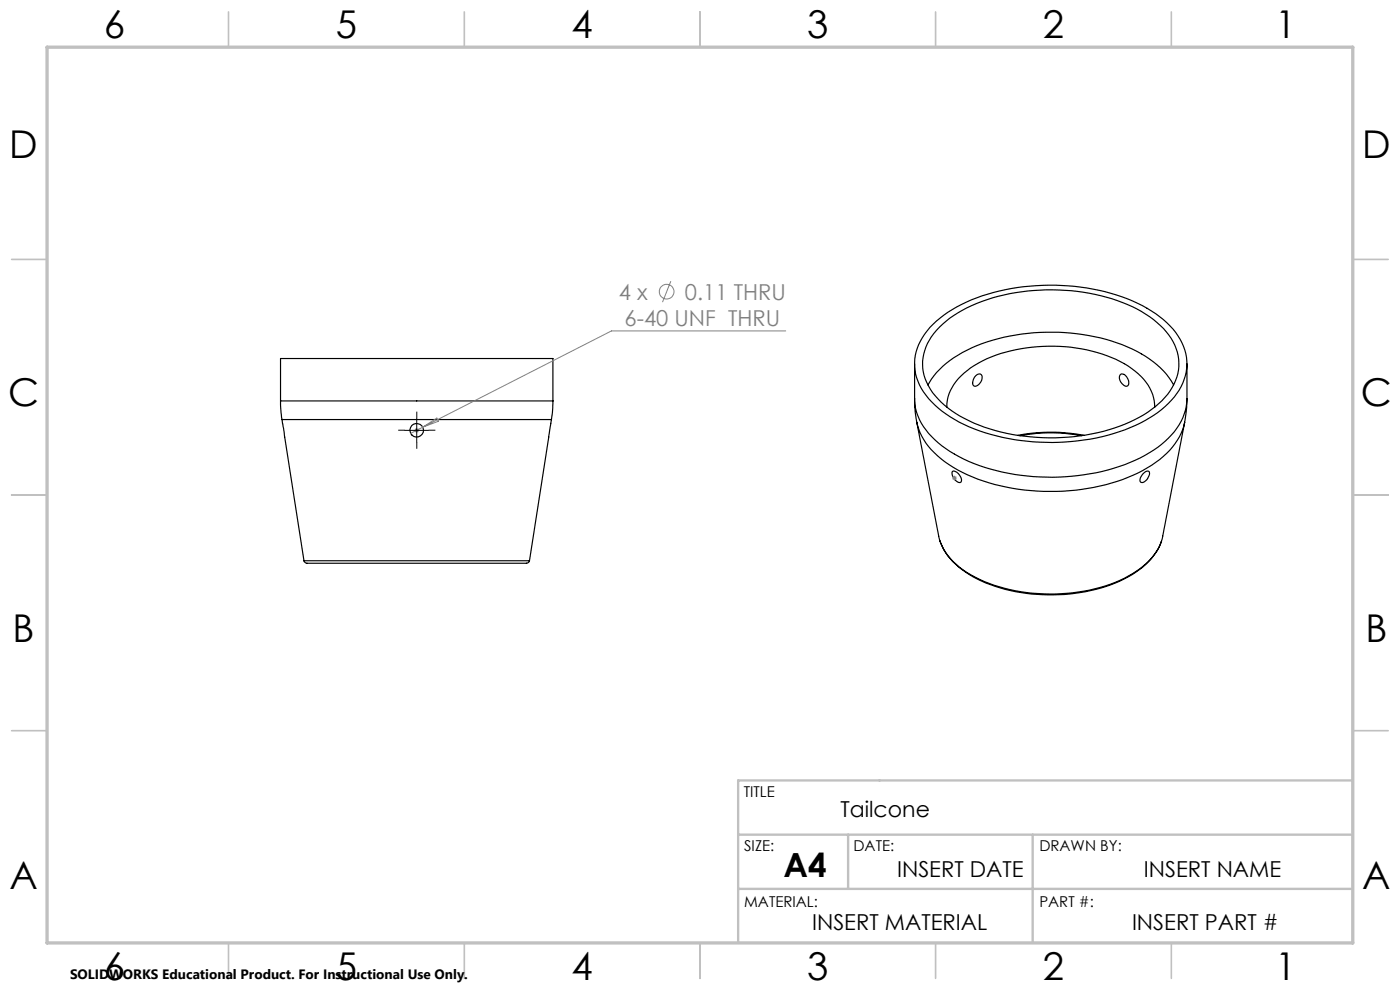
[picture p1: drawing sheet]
<svg xmlns="http://www.w3.org/2000/svg" width="297mm" height="210mm" viewBox="0 0 297 210" stroke-linecap="round" stroke-linejoin="round" font-family="sans-serif">
<g fill="none" stroke="#000" stroke-width=".25">
<path d="M194 77.2v7.4M197.3 69.5a30 30 0 0 1 16-8.1 45.8 45.8 0 0 1 29.1 3.4 18.1 18.1 0 0 1 8.7 8.7 10.6 10.6 0 0 1-2.6 11.4 27.7 27.7 0 0 1-13.4 7.4 46.3 46.3 0 0 1-31.7-2.8 17.6 17.6 0 0 1-8.9-9.4 10.8 10.8 0 0 1 2.8-10.6zM199.3 69.4a28.5 28.5 0 0 1 14.9-7.1 43.2 43.2 0 0 1 27 3.2 17.8 17.8 0 0 1 8 7.7 9.9 9.9 0 0 1-2.1 11.1 26.8 26.8 0 0 1-14.2 7.5 43.9 43.9 0 0 1-27.3-2.5 17.2 17.2 0 0 1-9.3-8.9 10.3 10.3 0 0 1 3-11zM207 79.7a.85 .85 0 0 1 1.2-.2 1.87 1.87 0 0 1-1.4 2.4 1.22 1.22 0 0 1-.1-1.8zM237.6 79.5a1.11 1.11 0 0 1 1.7 .9 1.16 1.16 0 0 1-.3 1.5 1.84 1.84 0 0 1-1.4-2.4zM251.8 77.2v7.4a12.7 12.7 0 0 1-5.4 9.7 35.5 35.5 0 0 1-19.1 6.7 44.1 44.1 0 0 1-23.9-4.1 17.4 17.4 0 0 1-8.9-9.4l-.4-1.6-.1-1.3M59.5 85l.3 4M59.5 85v-8.9h57.8v8.9M59.5 85h57.8M59.8 89l4.7 29.9M59.8 89h57.2M117 89l-4.7 29.9"/>
<path d="M117.3 85l-.3 4M194 84.6l.2 2.9 .3 2.1M194.5 89.6l4.6 24.1a12.2 12.2 0 0 0 6 7.8 35.9 35.9 0 0 0 23.6 4.1 26.2 26.2 0 0 0 15.2-6.8 10.1 10.1 0 0 0 2.8-5.1l4.6-24.1M194.5 89.6a14.2 14.2 0 0 0 6.8 9 39.9 39.9 0 0 0 22.8 5.6 39.7 39.7 0 0 0 20.2-5.5 14.7 14.7 0 0 0 7-9.1M196.8 81.7a18 18 0 0 1 8.3-7.4 43.4 43.4 0 0 1 35.1-.3 18.6 18.6 0 0 1 8.8 7.7M200.9 86.4a9.4 9.4 0 0 1 4.3-7.8 28.1 28.1 0 0 1 16.1-5.1 32 32 0 0 1 18 4.1 11 11 0 0 1 5.6 8.1l.1 .7M202.1 100a1.89 1.89 0 0 1 1.8 2.3 1.62 1.62 0 0 1-1.9-1.4v-.8zM215.9 92.3a36.9 36.9 0 0 1 14 0M216.4 92.4a35.9 35.9 0 0 1 13.1 0M251.8 84.6l-.1 1.9-.4 3.1M64.5 118.9l.2 .4 .4 .2h46.6l.4-.2 .2-.4M64.5 118.9h47.8"/>
<path d="M199.4 114.8a14.4 14.4 0 0 0 7 7.6 37.5 37.5 0 0 0 32 .4 14.8 14.8 0 0 0 8-8M242.7 100.3a.77 .77 0 0 1 1.1-.2 2.13 2.13 0 0 1-1.5 2.3l-.3-.1a1.58 1.58 0 0 1 .7-2z"/>
<circle cx="88.4" cy="91.3" r="1.44"/>
</g>
<g fill="none" stroke="#808080" stroke-width=".21">
<path d="M142.3 59.6l-1.8 4.5M166.7 70.2h-37l-40 20.4M87.9 91.3h1M88.1 90.9l.7 .7M88.4 90.8v1M88.8 90.9l-.7 .7M89.7 90.6l-2.6 1.3M89.7 90.6l3-1.9 .3 .7zM202 101.4h1M202.1 101.1l.7 .7M202.5 100.9v1M202.8 101.1l-.7 .7"/>
<circle cx="141.4" cy="61.9" r="1.55"/>
</g>
<path d="M85.9 91.3h-1.4M88.4 88.8v-1.5M88.4 93.8v1.4M90.9 91.3h1.5" fill="none" stroke="#000" stroke-width=".21" stroke-dasharray="15.2 1.3 1.3 1.3" stroke-linecap="butt"/>
<g fill="none" stroke="#c0c0c0" stroke-width=".35">
<path d="M48.5 2.5v7.5M98.5 2.5v7.5M148.5 2.5v7.5M198.5 2.5v7.5M248.5 2.5v7.5M2.5 55h7.5M287 55h7.5M2.5 105h7.5M287 105h7.5M2.5 155h7.5M287 155h7.5M48.5 200v7.5"/>
<path d="M98.5 200v7.5M148.5 200v7.5M198.5 200v7.5M248.5 200v7.5"/>
</g>
<path d="M156.6 177.1h130.4M179.9 177.1v11.5M219.1 177.1v22.9M287 165.6h-130.4v34.4M156.6 188.6h130.2" fill="none" stroke="#c0c0c0" stroke-width=".5"/>
<path d="M10 10h277v190h-277z" fill="none" stroke="#c0c0c0" stroke-width=".7"/>
<path d="M85.9 91.3h5M88.4 88.8v5" fill="none" stroke="#000" stroke-width=".21"/>
<g font-size="8.1">
<text x="22" y="8">6</text>
<text x="71.2" y="8">5</text>
<text x="121.2" y="8">4</text>
<text x="171.3" y="8">3</text>
<text x="221.3" y="8">2</text>
<text x="270.5" y="8">1</text>
<text x="2" y="33.6">D</text>
<text x="289" y="33.6">D</text>
<text x="1.7" y="86.1">C</text>
<text x="288.7" y="86.1">C</text>
<text x="2.7" y="136.1">B</text>
<text x="289.7" y="136.1">B</text>
<text x="2" y="188.6">A</text>
<text x="289" y="188.6">A</text>
<text x="22" y="208">6</text>
<text x="71.2" y="208">5</text>
<text x="121.2" y="208">4</text>
<text x="171.3" y="208">3</text>
<text x="221.3" y="208">2</text>
<text x="270.5" y="208">1</text>
</g>
<text font-size="7.1" x="166.2" y="186">A4</text>
<g font-size="4.7" fill="#808080">
<text x="131.3" y="63.6">4 x</text>
<text x="145.3" y="63.6">0.11 THRU</text>
<text x="132.5" y="69.2">6-40 UNF THRU</text>
</g>
<g font-size="4.7">
<text x="178.3" y="173.4">Tailcone</text>
<text x="190.3" y="186">INSERT DATE</text>
<text x="242.7" y="186">INSERT NAME</text>
<text x="172.3" y="197.2">INSERT MATERIAL</text>
<text x="240.2" y="197.2">INSERT PART #</text>
</g>
<g font-size="3.2">
<text x="157.8" y="169.1">TITLE</text>
<text x="157.9" y="180.6">SIZE:</text>
<text x="181.1" y="180.6">DATE:</text>
<text x="220.5" y="180.6">DRAWN BY:</text>
<text x="157.9" y="192.3">MATERIAL:</text>
<text x="220.5" y="192.3">PART #:</text>
</g>
<text font-size="2.9" x="14.9" y="207.6">SOLIDWORKS Educational Product. For Instructional Use Only.</text>
</svg>
